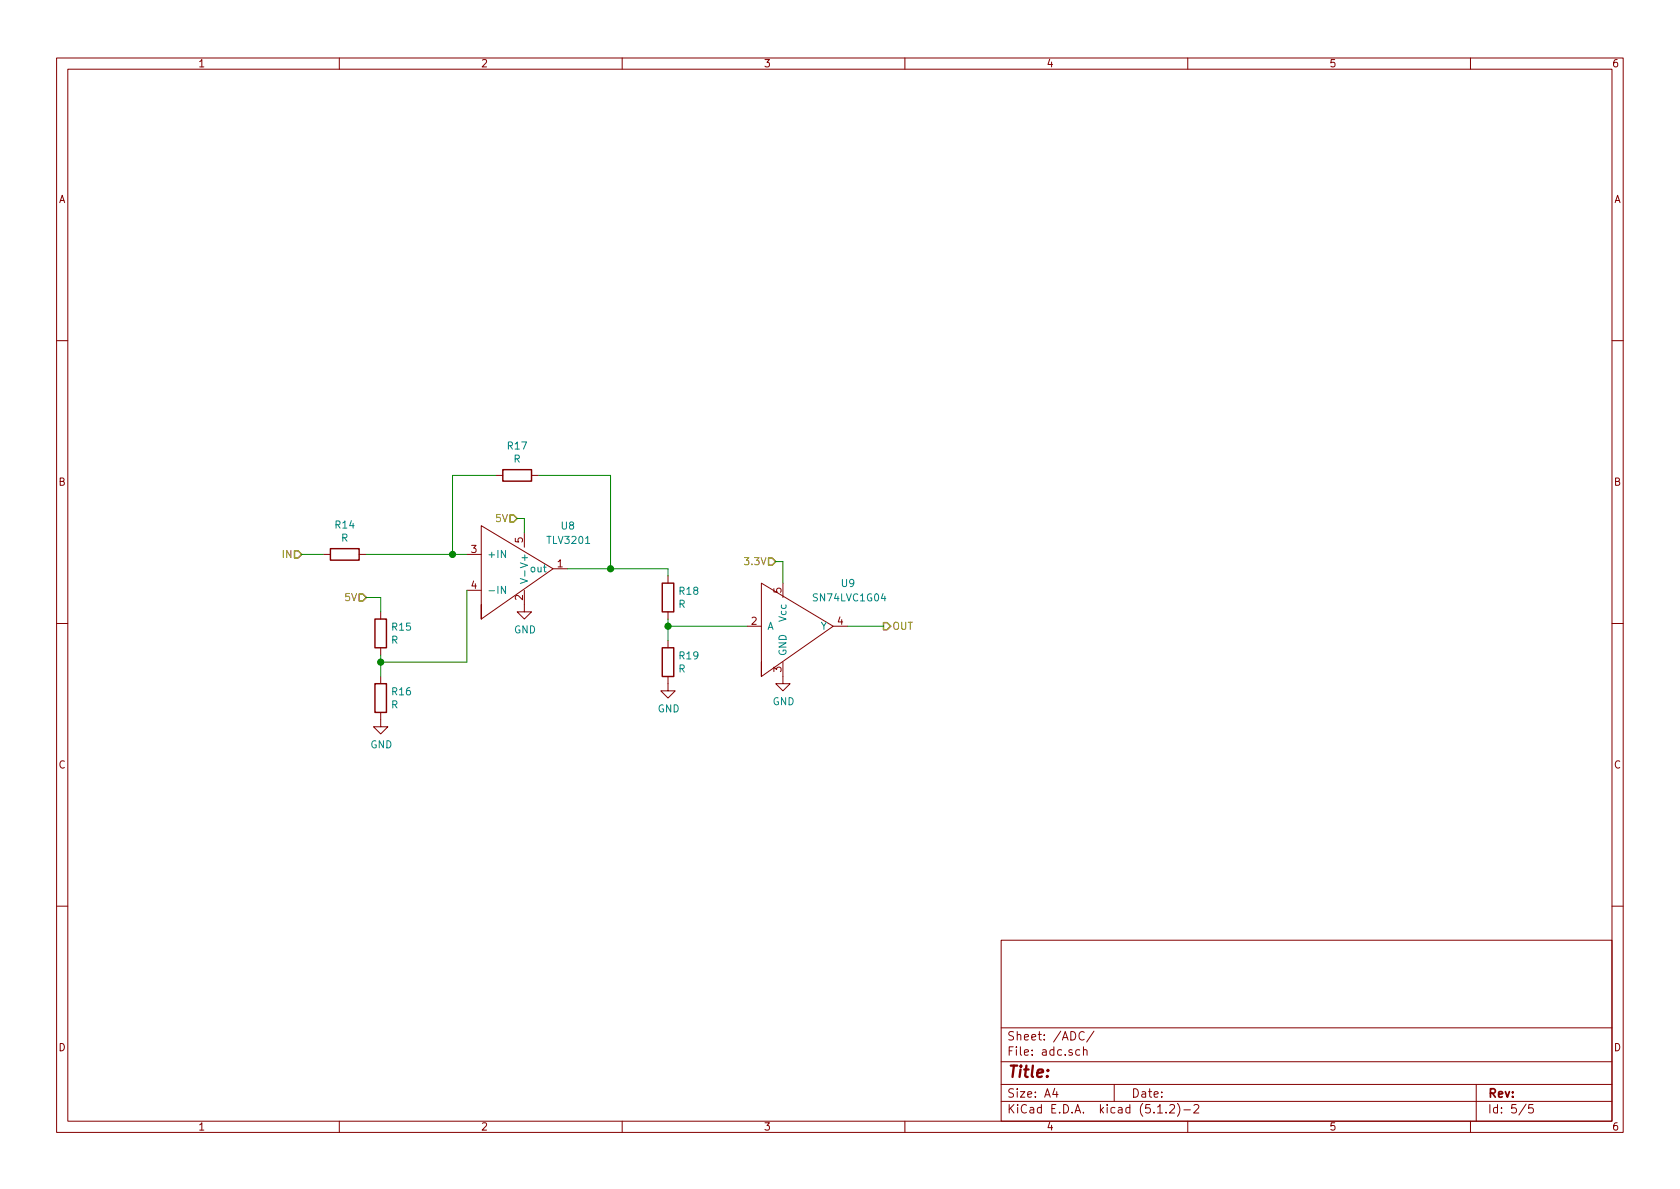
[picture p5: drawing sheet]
<svg xmlns="http://www.w3.org/2000/svg" width="297mm" height="210mm" viewBox="0 0 297 210" stroke-linecap="round" stroke-linejoin="round" font-family="sans-serif">
<g fill="none" stroke="#840000" stroke-width=".18">
<path d="M10 10.3h277v189.9h-277zM12 12.2h273v186.1h-273zM60 10.3v1.9M110 10.3v1.9M160 10.3v1.9M210 10.3v1.9M260 10.3v1.9M10 60.2h2M285 60.2h2M57.1 98h1.3M63.5 98h1.3M82.5 98h2.6"/>
<path d="M87.6 84.1h1.3M92.7 94.2v2.6M94 84.1h1.2M10 110.3h2M67.3 108.2v1.3M67.3 114.5v1.3M67.3 119.6v1.3M82.5 104.4h2.6M85.1 106.9v2.6l12.7-8.9-12.7-7.6v16.5M92.7 104.4v3.8h1.3l-1.3 1.3-1.3-1.3h1.3M97.8 100.6h2.5M118.1 119.6v2.6h1.3l-1.3 1.2-1.3-1.2h1.3"/>
<path d="M118.1 101.8v1.3M118.1 108.2v1.3M118.1 113.3v1.2M132.1 110.7h2.5M134.6 117.1v2.5l12.7-8.9-12.7-7.6v16.5M138.4 117.1v3.8h1.3l-1.3 1.3-1.2-1.3h1.2M138.4 103.1v2.6M147.3 110.7h2.6M285 110.3h2M67.3 126v2.5h1.3l-1.3 1.3-1.3-1.3h1.3M10 160.2h2M177 166.3h108v32h-108z"/>
<path d="M285 160.2h2M60 198.3v1.9M110 198.3v1.9M160 198.3v1.9M177 194.8h108M177 191.8h108M177 187.8h108M177 181.8h108M186.5 192.5l-.4 1h1M186.8 193v1M190.9 185.7l-.4-.1-.3 .3 .1 .6 .2 .1 .4-.1M191.6 185.7a.37 .37 0 0 1 .6 .1v.8"/>
<path d="M191.6 185.1v1.5M191.7 182.6a.59 .59 0 0 0-.7 0 .59 .59 0 0 0-.2 .7 .56 .56 0 0 0 .3 .5 .56 .56 0 0 0 .6 0M193.4 182.3l-1.3 2M197 191.8v3M204.7 196.8h.8M206.2 196.7v.1M206.8 195.5l.2-.2h.4l.2 .2 .1 .3-.1 .2-.8 .8h.9M208.2 195.1a1.71 1.71 0 0 1 0 2.3M209.3 196.3h1.2M210 198.3v1.9M211.1 195.5l.2-.2h.4l.3 .5-1 1h1M260 198.3v1.9"/>
<path d="M261 191.8v6.5M269.8 195.2l-1.2 2M271 195.3h-.7v.7l.2-.1 .5 .1 .1 .2-.1 .5-.2 .1-.5-.1"/>
</g>
<path d="M89.4 103.7v1.2l-.8-1.2v1.2M92 102.3l1.3 .4-1.3 .5M92.8 100.9v1" fill="none" stroke="#008484" stroke-width=".18"/>
<path d="M58.4 97h5.1v2.1h-5.1zM88.9 83.1h5.1v2h-5.1zM66.3 109.5h2v5h-2zM117.1 103.1h2v5.1h-2zM117.1 114.5h2v5.1h-2zM66.3 120.9h2v5.1h-2z" fill="none" stroke="#840000" stroke-width=".25"/>
<g fill="none" stroke="#008400" stroke-width=".18">
<path d="M53.3 98h3.8M64.8 98h17.7M87.6 84.1h-7.6v13.9M91.4 91.7h1.3v2.5M95.2 84.1h12.7v16.5M137.2 99.3h1.2v3.8M64.8 105.7h2.5v2.5M67.3 115.8v3.8M82.5 104.4v12.7h-15.2M100.3 100.6h17.8v1.2M118.1 109.5v3.8M118.1 110.7h14"/>
<path d="M149.9 110.7h6.3"/>
</g>
<g fill="#008400" stroke="#008400" stroke-width=".25">
<circle cx="108" cy="100.6" r=".51"/>
<circle cx="118.1" cy="110.7" r=".51"/>
<circle cx="67.3" cy="117.1" r=".51"/>
<circle cx="80" cy="98" r=".51"/>
</g>
<path d="M52.1 97.4h.6l.6 .6-.6 .7h-.6zM90.2 91.1h.6l.6 .6-.6 .6h-.6zM135.9 98.7h.6l.7 .6-.7 .6h-.6zM63.5 105h.6l.7 .7-.7 .6h-.6zM156.2 110.1h.6l.7 .6-.7 .7h-.6z" fill="none" stroke="#848400" stroke-width=".25"/>
<text font-size="2.8" fill="#840000" x="178" y="190.5">Title:</text>
<g font-size="2.1" fill="#840000">
<text x="178" y="184">Sheet: /ADC/</text>
<text x="178" y="186.7">File: adc.sch</text>
<text x="178" y="196.9">KiCad E.D.A. kicad (5.1.2)-2</text>
<text x="178" y="194.1">Size: A4</text>
<text x="200" y="194.1">Date:</text>
<text x="263" y="194.1">Rev:</text>
<text x="263" y="196.9">Id: 5/5</text>
</g>
<g font-size="1.8" fill="#840000">
<text x="35" y="11.9">1</text>
<text x="85" y="11.9">2</text>
<text x="135" y="11.9">3</text>
<text x="185" y="11.9">4</text>
<text x="235" y="11.9">5</text>
<text x="285" y="11.9">6</text>
<text x="10.4" y="35.9">A</text>
<text x="285.4" y="35.9">A</text>
<text x="10.4" y="85.9">B</text>
<text x="285.4" y="85.9">B</text>
<text x="92.5" y="96" transform="rotate(-90 92.5 96)">5</text>
<text x="83.3" y="97.8">3</text>
<text x="98.6" y="100.3">1</text>
<text x="83.3" y="104.1">4</text>
<text x="92.5" y="106.1" transform="rotate(-90 92.5 106.1)">2</text>
<text x="138.2" y="104.9" transform="rotate(-90 138.2 104.9)">5</text>
<text x="132.9" y="110.5">2</text>
<text x="148.1" y="110.5">4</text>
<text x="138.2" y="118.8" transform="rotate(-90 138.2 118.8)">3</text>
<text x="10.4" y="135.9">C</text>
<text x="285.4" y="135.9">C</text>
<text x="10.4" y="185.9">D</text>
<text x="285.4" y="185.9">D</text>
<text x="35" y="199.9">1</text>
<text x="85" y="199.9">2</text>
<text x="135" y="199.9">3</text>
<text x="185" y="199.9">4</text>
<text x="235" y="199.9">5</text>
<text x="285" y="199.9">6</text>
</g>
<g font-size="1.8" fill="#008484">
<text x="89.8" y="79.5">R17</text>
<text x="90.8" y="81.8">R</text>
<text x="59.3" y="93.5">R14</text>
<text x="60.3" y="95.8">R</text>
<text x="99.3" y="93.6">U8</text>
<text x="86.1" y="98.7">+IN</text>
<text x="93.3" y="100" transform="rotate(-90 93.3 100)">V+</text>
<text x="94" y="101.2">out</text>
<text x="96.9" y="96.2">TLV3201</text>
<text x="86.1" y="105">-IN</text>
<text x="120" y="107.5">R</text>
<text x="120.2" y="105.2">R18</text>
<text x="144" y="106.3">SN74LVC1G04</text>
<text x="148.8" y="103.8">U9</text>
<text x="69.2" y="113.8">R</text>
<text x="69.4" y="111.5">R15</text>
<text x="90.9" y="112">GND</text>
<text x="135.6" y="111.4">A</text>
<text x="139.1" y="109.8" transform="rotate(-90 139.1 109.8)">Vcc</text>
<text x="145.1" y="111.4">Y</text>
<text x="120" y="118.9">R</text>
<text x="120.2" y="116.6">R19</text>
<text x="139.1" y="116.1" transform="rotate(-90 139.1 116.1)">GND</text>
<text x="69.2" y="125.3">R</text>
<text x="69.4" y="123">R16</text>
<text x="116.3" y="126">GND</text>
<text x="136.6" y="124.7">GND</text>
<text x="65.5" y="132.3">GND</text>
</g>
<g font-size="1.8" fill="#848400">
<text x="87.8" y="92.3">5V</text>
<text x="50" y="98.7">IN</text>
<text x="132" y="99.9">3.3V</text>
<text x="61.1" y="106.3">5V</text>
<text x="157.7" y="111.4">OUT</text>
</g>
</svg>
